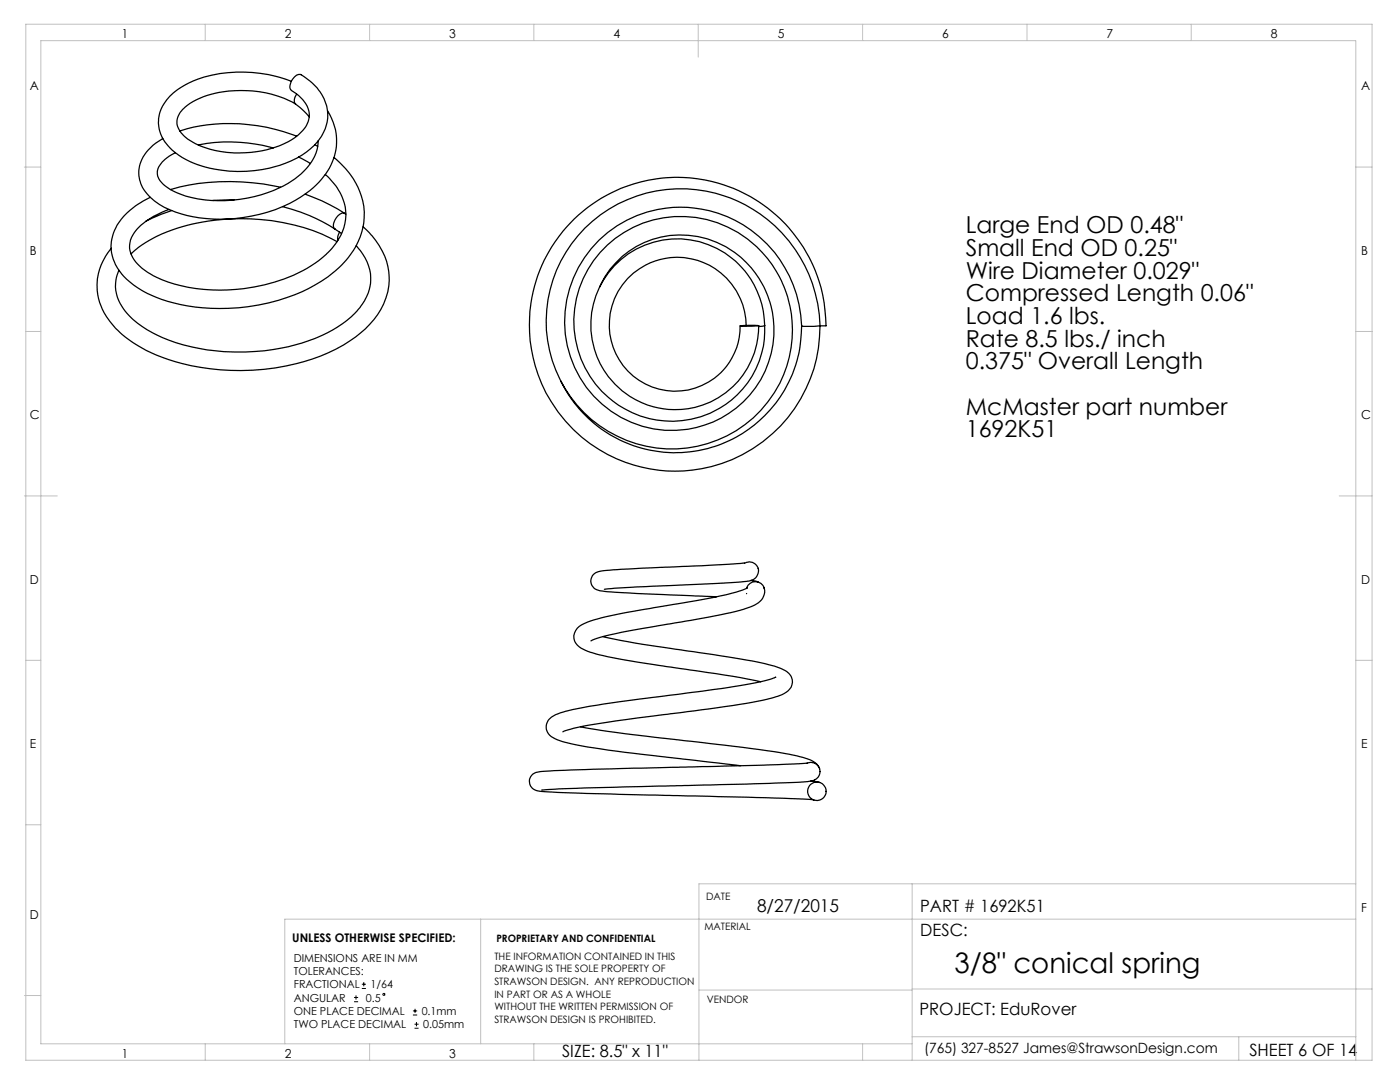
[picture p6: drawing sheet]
<svg xmlns="http://www.w3.org/2000/svg" width="279mm" height="216mm" viewBox="0 0 279 216" stroke-linecap="round" stroke-linejoin="round" font-family="sans-serif">
<g fill="none" stroke="#000" stroke-width=".2">
<path d="M70.7 199.9h.8M70.7 199h.8M71 198.6v.9M72.2 197.2h.8M72.2 196.4h.8M72.6 196v.8M82.4 202.5h.9M82.4 201.7h.9M82.7 205.2h.8M82.7 204.4h.8M82.8 201.3v.8M83.1 203.9v.9"/>
<circle cx="76.6" cy="198.4" r=".21"/>
</g>
<g fill="none" stroke="#c0c0c0" stroke-width=".2">
<path d="M5.2 4.8h268.6v206.8h-268.6zM41 4.8v3.3M73.8 4.8v3.3M106.5 4.8v3.3M139.3 4.8v6.6M172.2 4.8v3.3M205 4.8v3.3M237.7 4.8v3.3M4.9 33.3h3.2M270.5 33.3h3.3M5.2 66.1h2.9M270.5 66.1h3.3"/>
<path d="M4.9 99h6.5M267.3 99h6.5M5.2 131.8h2.9M270.5 131.8h3.3M5.2 164.6h2.9M182 176.4v35.2M270.6 176.4h-131.1v35.2M4.9 198.6h3.2M95.9 183.4v24.9M139.5 197.6h42.5M182 197.3h91.8M270.6 183.4h-213.8v24.9"/>
<path d="M41 208.3v3.3M73.8 208.3v3.3M106.5 208.3v3.3M172.2 208.3v3.3M182 208.3h-173.9v-200.2h262.4l.1 203.5M182 206.9h88.6M247.2 206.9v4.7"/>
</g>
<g fill="none" stroke="#000" stroke-width=".25">
<path d="M58.2 18.1a6.3 6.3 0 0 1 3.5 4.8 5.8 5.8 0 0 1-2.9 4.6 21.6 21.6 0 0 1-19.9 1.1 6 6 0 0 1-3.6-3.7 4 4 0 0 1 2-3.8 18.8 18.8 0 0 1 12.2-3 18.8 18.8 0 0 1 10.3 3.3l1.9 1.9M59.2 18.8a1.54 1.54 0 0 0-.2 1.9M60.1 14.9a1.09 1.09 0 0 0-1.3 .4 2.16 2.16 0 0 0-.7 2.7h.1M60.1 14.9a9.7 9.7 0 0 1 5.3 8.6 9.9 9.9 0 0 1-5.1 7.4 25.1 25.1 0 0 1-23.9 .5 8.6 8.6 0 0 1-4.8-6.8 7.9 7.9 0 0 1 3.8-6.7 21.4 21.4 0 0 1 13.4-3.5 26.9 26.9 0 0 1 9.3 1.8M35.9 26.1a35.7 35.7 0 0 1 23.3 1.1M39.6 28.9a32.4 32.4 0 0 1 14.9 .6M46.7 39.9l-4.2 .1M56 37.4a44.8 44.8 0 0 0-22 .4M59.6 31.3l2.3 1.3M60.9 38.7a37.6 37.6 0 0 1 8.1 4M62.8 28.9l.6 .3M63.5 28.1a8.6 8.6 0 0 1-3.4 6.6 25.4 25.4 0 0 1-16.6 5.3 17.1 17.1 0 0 1-10.7-3 2.88 2.88 0 0 1-.4-4.7 8.3 8.3 0 0 1 2.6-1.8"/>
<path d="M64.9 34.8a11.1 11.1 0 0 1 4.1 8 11.9 11.9 0 0 1-4.4 8.4 27.6 27.6 0 0 1-13.8 6.1 32.3 32.3 0 0 1-20.2-2.3 8.3 8.3 0 0 1-4.7-5.3v-.2a5.7 5.7 0 0 1 2.7-4.9l2-1.4 3.1-1.4M65.4 22.1a11.3 11.3 0 0 1-1.9 14.4 25.4 25.4 0 0 1-14.9 6.9 26.1 26.1 0 0 1-16.8-2.6 7.6 7.6 0 0 1-4-5.1 6.7 6.7 0 0 1 2.7-6.7l2-1.4M66.6 31.4a15.3 15.3 0 0 1 6.1 10.9 15.3 15.3 0 0 1-6.5 12.3 36.9 36.9 0 0 1-24.1 6.9 28.5 28.5 0 0 1-15.4-4.6 9.2 9.2 0 0 1-4.4-9.2 12.2 12.2 0 0 1 6.9-7.9l.8-.4M34.3 42l-2.1 .8-3 1.3M56.4 41.2a33.7 33.7 0 0 1 11.8 5.4M67.3 48.2a41.7 41.7 0 0 0-26.9-3.9 27.9 27.9 0 0 0-13.8 5.9l-.5 .5M67.8 46.3l-.4 .9v.8M68.8 42.6a1.67 1.67 0 0 0-1.9 1.3l-.4 1 .1 .5 .3 .3M71.1 49a8.8 8.8 0 0 1 1.8 10.7 16 16 0 0 1-7.6 6.7 42.2 42.2 0 0 1-32.8 1 16.4 16.4 0 0 1-8.5-6.8 7.1 7.1 0 0 1-.3-6.7M72.5 45.3a14.3 14.3 0 0 1 5.2 10.6 14.3 14.3 0 0 1-5.7 10.5 34.1 34.1 0 0 1-17 7 43.8 43.8 0 0 1-25.8-3.5 18.1 18.1 0 0 1-9.3-9.5 11.3 11.3 0 0 1 2.3-10.9M119.7 57.2a18 18 0 0 1 31.1-2.7 19.7 19.7 0 0 1-10.1 30.3 21.5 21.5 0 0 1-27.6-25 23.4 23.4 0 0 1 36.8-13.9 24.8 24.8 0 0 1 10.1 19.2M147.7 65h3.7z"/>
<path d="M148.9 64.9a13.7 13.7 0 0 0-14.5-13.5 13.7 13.7 0 0 0-12.7 15.3 13.1 13.1 0 0 0 13.8 11.4 13.1 13.1 0 0 0 12.2-13.1M152.6 64.9a17.4 17.4 0 0 0-17.8-17.2 17.4 17.4 0 0 0-16.9 18.2 16.8 16.8 0 0 0 17.2 15.8 16.8 16.8 0 0 0 16.3-16.7M152.6 64.9a18.6 18.6 0 0 1-27.9 16.7 20.4 20.4 0 0 1-.2-35.2 22.2 22.2 0 0 1 32.9 13.6 23.9 23.9 0 0 1-30.4 28.5 25.8 25.8 0 0 1-8.7-44.4 27.6 27.6 0 0 1 44.9 16.5l.5 4.4M152.6 64.9l-1.2 .3M160 65.1a25.3 25.3 0 0 1-19.7 24.6 25.3 25.3 0 0 1-28.4-13.7M163.7 65a29 29 0 0 1-29.8 29 29 29 0 0 1-28.2-30.6 29.6 29.6 0 0 1 30.3-28 29.6 29.6 0 0 1 28.9 29.6h-1.2M163.7 65l-1.3 .1h-2.4M148.6 112.4l-17.3 .8a110.8 110.8 0 0 0-11.8 .9 1.94 1.94 0 0 0-1.6 2.1 1.94 1.94 0 0 0 2 1.7l7.2 .5 15.8 .7M148.6 112.4a1.88 1.88 0 0 1 2.7 1.1 1.88 1.88 0 0 1-1.7 2.4 332.5 332.5 0 0 1-20.7 1.2l-8.3 .5M149 118.4v.1M149.2 117.3h-.1a45.1 45.1 0 0 1-10.7 2.6l-5.7 1a110.7 110.7 0 0 0-15.5 3.2l-.6 .3a2.63 2.63 0 0 0-2 2 2.63 2.63 0 0 0 1 2.6 21.4 21.4 0 0 0 7.9 2.5l11.7 1.8a234.4 234.4 0 0 1 16.6 2.7M149.9 115.8l1.4 .4"/>
<path d="M152.5 117.3a3 3 0 0 1-2.3 3.6 46.4 46.4 0 0 1-10 2.5l-5.6 .9a172.3 172.3 0 0 0-15.5 3.1l-1.2 .5M152.5 117.4a1.81 1.81 0 0 0-1.8-1.3 1.81 1.81 0 0 0-1.7 1.3M152.5 117.3h.1M120.3 127a226.4 226.4 0 0 0 16.4 2.8l8.4 1.3a55.9 55.9 0 0 1 10.7 2.3 2.82 2.82 0 0 1 2.1 3.8 6.8 6.8 0 0 1-4.4 2.2 261.1 261.1 0 0 1-21.8 3.3l-8.9 1.2a55.1 55.1 0 0 0-10.2 2l-.3 .1M154.8 135.1l-.5 .2a96 96 0 0 1-16.1 2.8l-4.4 .6a197.2 197.2 0 0 0-21.2 3.3 4.9 4.9 0 0 0-3.3 2 2.44 2.44 0 0 0 1.5 3.4l1.5 .6a176.6 176.6 0 0 0 22.4 3.3l13.1 1.5M115.9 145a506.6 506.6 0 0 0 25.6 3.3l12.9 1.7 4.6 .8a6.9 6.9 0 0 1 4.3 2.1l.1 .2M161 152.3a1.81 1.81 0 0 1 2.5 .9 1.81 1.81 0 0 1-.9 2.4M161.1 152.3l-8.9 .4-27 .6a235.3 235.3 0 0 0-18 .8 1.94 1.94 0 0 0-1.5 2.2 1.94 1.94 0 0 0 2.2 1.6l9.2 .4 26.3 .7a275.2 275.2 0 0 1 19 .6M161.8 155.9l1.8 .2M162.6 155.6l-.6 .2a372.1 372.1 0 0 1-25.4 .9l-20.1 .5-8.4 .4M163.5 153.4h.1"/>
<circle cx="163" cy="157.9" r="1.83"/>
</g>
<text font-size="5.6" x="190.5" y="194.1">3/8&quot; conical spring</text>
<g font-size="4.7">
<text x="192.7" y="46.5">Large End OD 0.48&quot;</text>
<text x="192.7" y="51.1">Small End OD 0.25&quot;</text>
<text x="192.7" y="55.6">Wire Diameter 0.029&quot;</text>
<text x="192.7" y="60.1">Compressed Length 0.06&quot;</text>
<text x="192.7" y="64.6">Load 1.6 lbs.</text>
<text x="192.7" y="69.2">Rate 8.5 lbs./ inch</text>
<text x="192.7" y="73.7">0.375&quot; Overall Length</text>
<text x="192.7" y="82.7">McMaster part number</text>
<text x="192.7" y="87.3">1692K51</text>
</g>
<text font-size="3.5" x="151.1" y="182.1">8/27/2015</text>
<g font-size="3.4">
<text x="183.7" y="182">PART # 1692K51</text>
<text x="183.7" y="186.7">DESC:</text>
<text x="183.5" y="202.5">PROJECT: EduRover</text>
<text x="112.2" y="211">SIZE: 8.5&quot; x 11&quot;</text>
<text x="249.3" y="210.7">SHEET 6 OF 14</text>
</g>
<text font-size="2.8" x="184.4" y="210.1">(765) 327-8527 James@StrawsonDesign.com</text>
<g font-size="2.5">
<text x="24.3" y="7.6">1</text>
<text x="56.8" y="7.6">2</text>
<text x="89.6" y="7.6">3</text>
<text x="122.4" y="7.6">4</text>
<text x="155.2" y="7.6">5</text>
<text x="188" y="7.6">6</text>
<text x="220.8" y="7.6">7</text>
<text x="253.6" y="7.6">8</text>
<text x="6" y="18">A</text>
<text x="271.7" y="18">A</text>
<text x="6" y="50.8">B</text>
<text x="271.7" y="50.8">B</text>
<text x="6" y="83.6">C</text>
<text x="271.7" y="83.7">C</text>
<text x="6" y="116.4">D</text>
<text x="271.7" y="116.4">D</text>
<text x="6" y="149.2">E</text>
<text x="271.7" y="149.2">E</text>
<text x="6" y="183.3">D</text>
<text x="271.7" y="182">F</text>
<text x="24.3" y="211">1</text>
<text x="56.8" y="211">2</text>
<text x="89.6" y="211">3</text>
</g>
<text font-size="2.4" x="58.3" y="187.9">UNLESS OTHERWISE SPECIFIED:</text>
<g font-size="2.2">
<text x="58.6" y="191.9">DIMENSIONS ARE IN MM</text>
<text x="58.6" y="194.6">TOLERANCES:</text>
<text x="58.6" y="197.2">FRACTIONAL</text>
<text x="73.9" y="197.2">1/64</text>
<text x="58.6" y="202.5">ONE PLACE DECIMAL</text>
<text x="58.6" y="199.9">ANGULAR</text>
<text x="73" y="199.9">0.5</text>
<text x="84.2" y="202.5">0.1mm</text>
<text x="58.6" y="205.2">TWO PLACE DECIMAL</text>
<text x="84.5" y="205.2">0.05mm</text>
</g>
<g font-size="2">
<text x="140.9" y="179.7">DATE</text>
<text x="140.6" y="185.6">MATERIAL</text>
<text x="98.7" y="191.5">THE INFORMATION CONTAINED IN THIS</text>
<text x="99.1" y="187.9">PROPRIETARY AND CONFIDENTIAL</text>
<text x="98.7" y="194">DRAWING IS THE SOLE PROPERTY OF</text>
<text x="98.7" y="196.6">STRAWSON DESIGN. ANY REPRODUCTION</text>
<text x="98.7" y="199.1">IN PART OR AS A WHOLE</text>
<text x="98.7" y="201.6">WITHOUT THE WRITTEN PERMISSION OF</text>
<text x="141" y="200.1">VENDOR</text>
<text x="98.7" y="204.1">STRAWSON DESIGN IS PROHIBITED.</text>
</g>
</svg>
